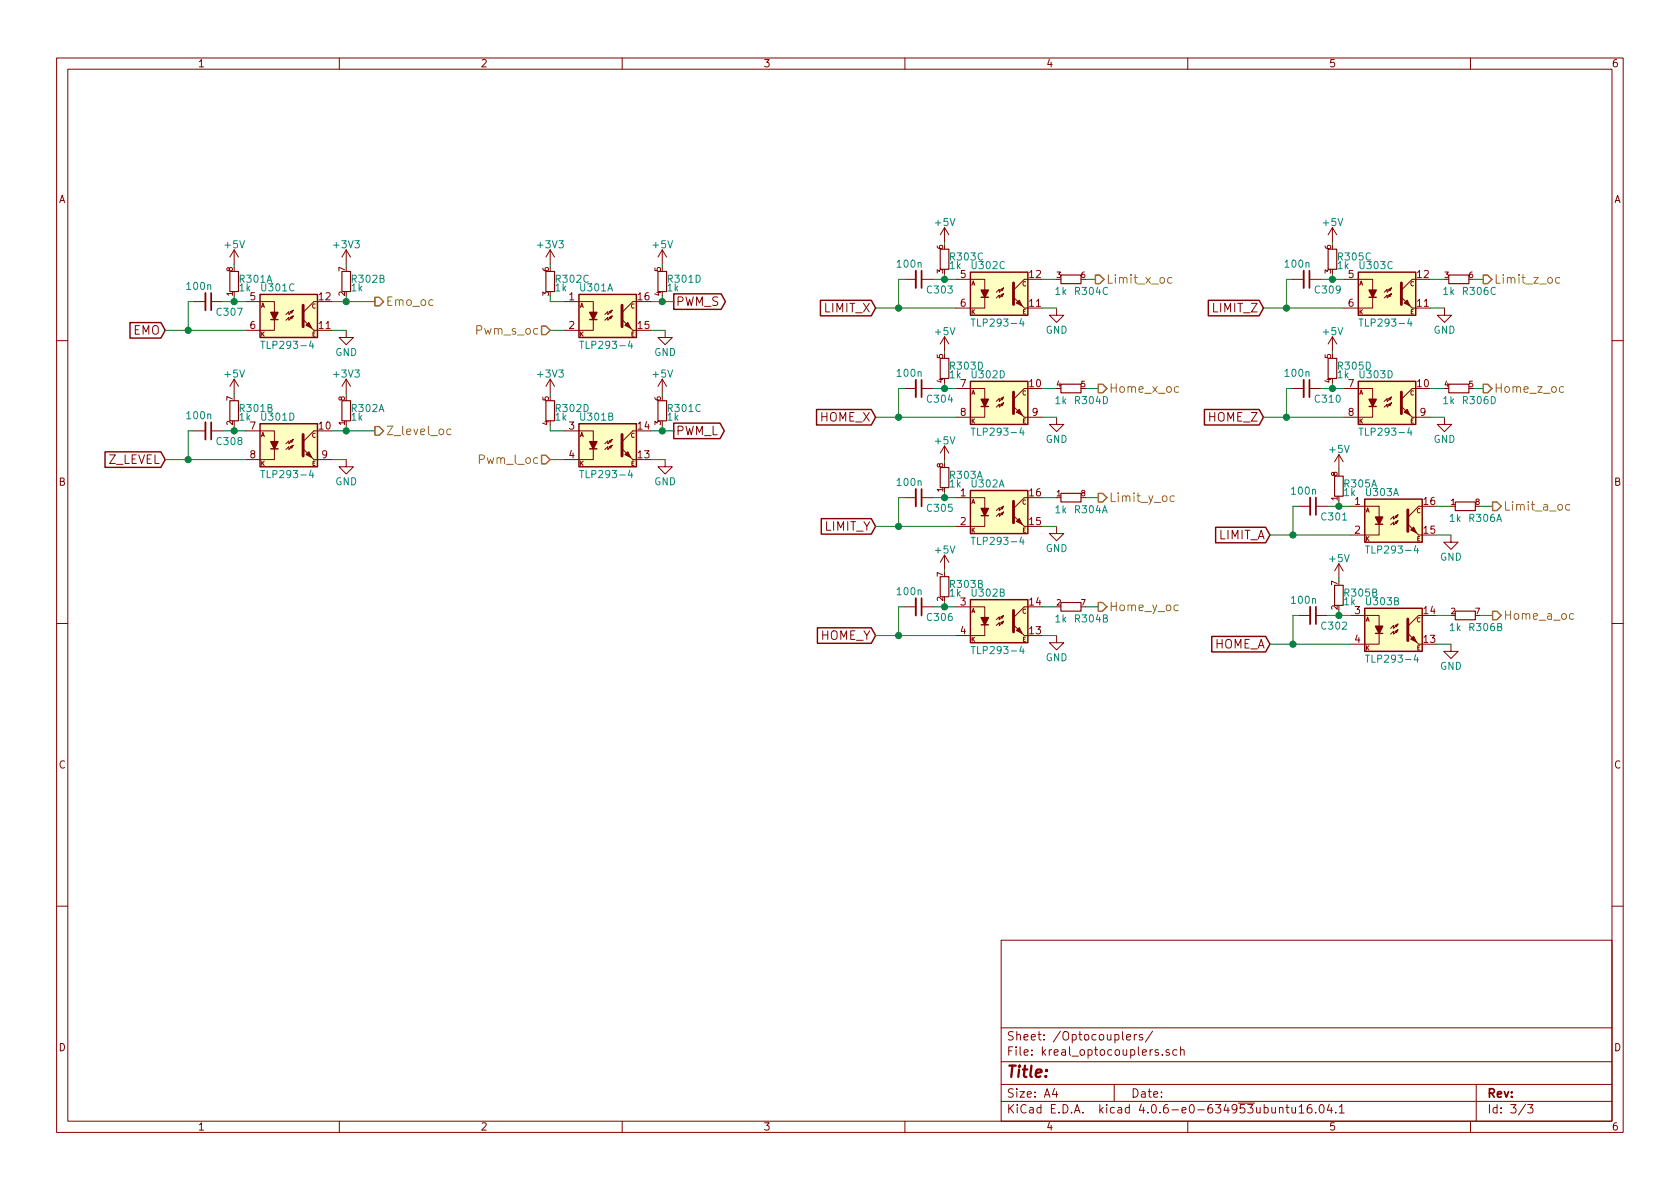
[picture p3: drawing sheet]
EESchema Schematic File Version 2
LIBS:KReal-rescue
LIBS:power
LIBS:device
LIBS:transistors
LIBS:conn
LIBS:linear
LIBS:regul
LIBS:74xx
LIBS:cmos4000
LIBS:adc-dac
LIBS:memory
LIBS:xilinx
LIBS:microcontrollers
LIBS:dsp
LIBS:microchip
LIBS:analog_switches
LIBS:motorola
LIBS:texas
LIBS:intel
LIBS:audio
LIBS:interface
LIBS:digital-audio
LIBS:philips
LIBS:display
LIBS:cypress
LIBS:siliconi
LIBS:opto
LIBS:atmel
LIBS:contrib
LIBS:valves
LIBS:cnc
LIBS:TiZed
LIBS:KReal-cache
EELAYER 25 0
EELAYER END
$Descr A4 11693 8268
encoding utf-8
Sheet 3 3
Title ""
Date ""
Rev ""
Comp ""
Comment1 ""
Comment2 ""
Comment3 ""
Comment4 ""
$EndDescr
Text GLabel 6095 2135 0    60   Input ~ 0
LIMIT_X
Text GLabel 6095 2895 0    60   Input ~ 0
HOME_X
Text GLabel 6095 3655 0    60   Input ~ 0
LIMIT_Y
Text GLabel 6095 4415 0    60   Input ~ 0
HOME_Y
Text GLabel 8795 2135 0    60   Input ~ 0
LIMIT_Z
Text GLabel 8795 2895 0    60   Input ~ 0
HOME_Z
Text GLabel 1150 2290 0    60   Input ~ 0
EMO
Text GLabel 1150 3190 0    60   Input ~ 0
Z_LEVEL
Text GLabel 4690 2090 2    60   Output ~ 0
PWM_S
Text GLabel 4690 2990 2    60   Output ~ 0
PWM_L
$Comp
L OPTO-TRANSISTOR-4 U302
U 3 1
P 6955 2035
F 0 "U302" H 6755 2235 50  0000 L CNN
F 1 "TLP293-4" H 6755 1835 50  0000 L CNN
F 2 "SMD_Packages:SO-16-N" H 6755 1835 50  0001 L CIN
F 3 "" H 6955 2035 50  0001 L CNN
	3    6955 2035
	1    0    0    -1  
$EndComp
$Comp
L OPTO-TRANSISTOR-4 U302
U 4 1
P 6955 2795
F 0 "U302" H 6755 2995 50  0000 L CNN
F 1 "TLP293-4" H 6755 2595 50  0000 L CNN
F 2 "SMD_Packages:SO-16-N" H 6755 2595 50  0001 L CIN
F 3 "" H 6955 2795 50  0001 L CNN
	4    6955 2795
	1    0    0    -1  
$EndComp
$Comp
L OPTO-TRANSISTOR-4 U302
U 1 1
P 6955 3555
F 0 "U302" H 6755 3755 50  0000 L CNN
F 1 "TLP293-4" H 6755 3355 50  0000 L CNN
F 2 "SMD_Packages:SO-16-N" H 6755 3355 50  0001 L CIN
F 3 "" H 6955 3555 50  0001 L CNN
	1    6955 3555
	1    0    0    -1  
$EndComp
$Comp
L OPTO-TRANSISTOR-4 U302
U 2 1
P 6955 4315
F 0 "U302" H 6755 4515 50  0000 L CNN
F 1 "TLP293-4" H 6755 4115 50  0000 L CNN
F 2 "SMD_Packages:SO-16-N" H 6755 4115 50  0001 L CIN
F 3 "" H 6955 4315 50  0001 L CNN
	2    6955 4315
	1    0    0    -1  
$EndComp
$Comp
L C_Small C303
U 1 1
P 6395 1935
F 0 "C303" V 6465 1985 50  0000 L CNN
F 1 "100n" V 6285 1775 50  0000 L CNN
F 2 "Capacitors_SMD:C_0603" H 6395 1935 50  0001 C CNN
F 3 "" H 6395 1935 50  0001 C CNN
	1    6395 1935
	0    1    1    0   
$EndComp
$Comp
L GND #PWR064
U 1 1
P 7355 2135
F 0 "#PWR064" H 7355 1885 50  0001 C CNN
F 1 "GND" H 7355 1985 50  0000 C CNN
F 2 "" H 7355 2135 50  0001 C CNN
F 3 "" H 7355 2135 50  0001 C CNN
	1    7355 2135
	1    0    0    -1  
$EndComp
Wire Wire Line
	7255 1935 7355 1935
Wire Wire Line
	7255 2135 7355 2135
Wire Wire Line
	6495 1935 6655 1935
Wire Wire Line
	6575 1895 6575 1935
Connection ~ 6575 1935
Wire Wire Line
	6095 2135 6655 2135
Wire Wire Line
	6295 1935 6255 1935
Wire Wire Line
	6255 1935 6255 2135
Connection ~ 6255 2135
$Comp
L +5V #PWR065
U 1 1
P 6575 1675
F 0 "#PWR065" H 6575 1525 50  0001 C CNN
F 1 "+5V" H 6575 1815 50  0000 C CNN
F 2 "" H 6575 1675 50  0001 C CNN
F 3 "" H 6575 1675 50  0001 C CNN
	1    6575 1675
	1    0    0    -1  
$EndComp
Wire Wire Line
	6575 1675 6575 1695
$Comp
L C_Small C304
U 1 1
P 6395 2695
F 0 "C304" V 6465 2745 50  0000 L CNN
F 1 "100n" V 6285 2535 50  0000 L CNN
F 2 "Capacitors_SMD:C_0603" H 6395 2695 50  0001 C CNN
F 3 "" H 6395 2695 50  0001 C CNN
	1    6395 2695
	0    1    1    0   
$EndComp
Wire Wire Line
	6495 2695 6655 2695
Wire Wire Line
	6575 2655 6575 2695
Connection ~ 6575 2695
Wire Wire Line
	6095 2895 6655 2895
Wire Wire Line
	6295 2695 6255 2695
Wire Wire Line
	6255 2695 6255 2895
Connection ~ 6255 2895
$Comp
L +5V #PWR066
U 1 1
P 6575 2435
F 0 "#PWR066" H 6575 2285 50  0001 C CNN
F 1 "+5V" H 6575 2575 50  0000 C CNN
F 2 "" H 6575 2435 50  0001 C CNN
F 3 "" H 6575 2435 50  0001 C CNN
	1    6575 2435
	1    0    0    -1  
$EndComp
Wire Wire Line
	6575 2435 6575 2455
$Comp
L GND #PWR067
U 1 1
P 7355 2895
F 0 "#PWR067" H 7355 2645 50  0001 C CNN
F 1 "GND" H 7355 2745 50  0000 C CNN
F 2 "" H 7355 2895 50  0001 C CNN
F 3 "" H 7355 2895 50  0001 C CNN
	1    7355 2895
	1    0    0    -1  
$EndComp
Wire Wire Line
	7255 2695 7355 2695
Wire Wire Line
	7255 2895 7355 2895
$Comp
L C_Small C305
U 1 1
P 6395 3455
F 0 "C305" V 6465 3505 50  0000 L CNN
F 1 "100n" V 6285 3295 50  0000 L CNN
F 2 "Capacitors_SMD:C_0603" H 6395 3455 50  0001 C CNN
F 3 "" H 6395 3455 50  0001 C CNN
	1    6395 3455
	0    1    1    0   
$EndComp
Wire Wire Line
	6495 3455 6655 3455
Wire Wire Line
	6575 3415 6575 3455
Connection ~ 6575 3455
Wire Wire Line
	6095 3655 6655 3655
Wire Wire Line
	6295 3455 6255 3455
Wire Wire Line
	6255 3455 6255 3655
Connection ~ 6255 3655
$Comp
L +5V #PWR068
U 1 1
P 6575 3195
F 0 "#PWR068" H 6575 3045 50  0001 C CNN
F 1 "+5V" H 6575 3335 50  0000 C CNN
F 2 "" H 6575 3195 50  0001 C CNN
F 3 "" H 6575 3195 50  0001 C CNN
	1    6575 3195
	1    0    0    -1  
$EndComp
Wire Wire Line
	6575 3195 6575 3215
$Comp
L GND #PWR069
U 1 1
P 7355 3655
F 0 "#PWR069" H 7355 3405 50  0001 C CNN
F 1 "GND" H 7355 3505 50  0000 C CNN
F 2 "" H 7355 3655 50  0001 C CNN
F 3 "" H 7355 3655 50  0001 C CNN
	1    7355 3655
	1    0    0    -1  
$EndComp
Wire Wire Line
	7255 3455 7355 3455
Wire Wire Line
	7255 3655 7355 3655
$Comp
L C_Small C306
U 1 1
P 6395 4215
F 0 "C306" V 6465 4265 50  0000 L CNN
F 1 "100n" V 6285 4055 50  0000 L CNN
F 2 "Capacitors_SMD:C_0603" H 6395 4215 50  0001 C CNN
F 3 "" H 6395 4215 50  0001 C CNN
	1    6395 4215
	0    1    1    0   
$EndComp
Wire Wire Line
	6495 4215 6655 4215
Wire Wire Line
	6575 4175 6575 4215
Connection ~ 6575 4215
Wire Wire Line
	6095 4415 6655 4415
Wire Wire Line
	6295 4215 6255 4215
Wire Wire Line
	6255 4215 6255 4415
Connection ~ 6255 4415
$Comp
L +5V #PWR070
U 1 1
P 6575 3955
F 0 "#PWR070" H 6575 3805 50  0001 C CNN
F 1 "+5V" H 6575 4095 50  0000 C CNN
F 2 "" H 6575 3955 50  0001 C CNN
F 3 "" H 6575 3955 50  0001 C CNN
	1    6575 3955
	1    0    0    -1  
$EndComp
Wire Wire Line
	6575 3955 6575 3975
$Comp
L GND #PWR071
U 1 1
P 7355 4415
F 0 "#PWR071" H 7355 4165 50  0001 C CNN
F 1 "GND" H 7355 4265 50  0000 C CNN
F 2 "" H 7355 4415 50  0001 C CNN
F 3 "" H 7355 4415 50  0001 C CNN
	1    7355 4415
	1    0    0    -1  
$EndComp
Wire Wire Line
	7255 4215 7355 4215
Wire Wire Line
	7255 4415 7355 4415
$Comp
L OPTO-TRANSISTOR-4 U303
U 3 1
P 9655 2035
F 0 "U303" H 9455 2235 50  0000 L CNN
F 1 "TLP293-4" H 9455 1835 50  0000 L CNN
F 2 "SMD_Packages:SO-16-N" H 9455 1835 50  0001 L CIN
F 3 "" H 9655 2035 50  0001 L CNN
	3    9655 2035
	1    0    0    -1  
$EndComp
$Comp
L OPTO-TRANSISTOR-4 U303
U 4 1
P 9655 2795
F 0 "U303" H 9455 2995 50  0000 L CNN
F 1 "TLP293-4" H 9455 2595 50  0000 L CNN
F 2 "SMD_Packages:SO-16-N" H 9455 2595 50  0001 L CIN
F 3 "" H 9655 2795 50  0001 L CNN
	4    9655 2795
	1    0    0    -1  
$EndComp
$Comp
L OPTO-TRANSISTOR-4 U301
U 3 1
P 2010 2190
F 0 "U301" H 1810 2390 50  0000 L CNN
F 1 "TLP293-4" H 1810 1990 50  0000 L CNN
F 2 "SMD_Packages:SO-16-N" H 1810 1990 50  0001 L CIN
F 3 "" H 2010 2190 50  0001 L CNN
	3    2010 2190
	1    0    0    -1  
$EndComp
$Comp
L OPTO-TRANSISTOR-4 U301
U 4 1
P 2010 3090
F 0 "U301" H 1810 3290 50  0000 L CNN
F 1 "TLP293-4" H 1810 2890 50  0000 L CNN
F 2 "SMD_Packages:SO-16-N" H 1810 2890 50  0001 L CIN
F 3 "" H 2010 3090 50  0001 L CNN
	4    2010 3090
	1    0    0    -1  
$EndComp
$Comp
L C_Small C309
U 1 1
P 9095 1935
F 0 "C309" V 9165 1985 50  0000 L CNN
F 1 "100n" V 8985 1775 50  0000 L CNN
F 2 "Capacitors_SMD:C_0603" H 9095 1935 50  0001 C CNN
F 3 "" H 9095 1935 50  0001 C CNN
	1    9095 1935
	0    1    1    0   
$EndComp
$Comp
L GND #PWR072
U 1 1
P 10055 2135
F 0 "#PWR072" H 10055 1885 50  0001 C CNN
F 1 "GND" H 10055 1985 50  0000 C CNN
F 2 "" H 10055 2135 50  0001 C CNN
F 3 "" H 10055 2135 50  0001 C CNN
	1    10055 2135
	1    0    0    -1  
$EndComp
Wire Wire Line
	9955 1935 10055 1935
Wire Wire Line
	9955 2135 10055 2135
Wire Wire Line
	9195 1935 9355 1935
Wire Wire Line
	9275 1895 9275 1935
Connection ~ 9275 1935
Wire Wire Line
	8795 2135 9355 2135
Wire Wire Line
	8995 1935 8955 1935
Wire Wire Line
	8955 1935 8955 2135
Connection ~ 8955 2135
$Comp
L +5V #PWR073
U 1 1
P 9275 1675
F 0 "#PWR073" H 9275 1525 50  0001 C CNN
F 1 "+5V" H 9275 1815 50  0000 C CNN
F 2 "" H 9275 1675 50  0001 C CNN
F 3 "" H 9275 1675 50  0001 C CNN
	1    9275 1675
	1    0    0    -1  
$EndComp
Wire Wire Line
	9275 1675 9275 1695
$Comp
L C_Small C310
U 1 1
P 9095 2695
F 0 "C310" V 9165 2745 50  0000 L CNN
F 1 "100n" V 8985 2535 50  0000 L CNN
F 2 "Capacitors_SMD:C_0603" H 9095 2695 50  0001 C CNN
F 3 "" H 9095 2695 50  0001 C CNN
	1    9095 2695
	0    1    1    0   
$EndComp
Wire Wire Line
	9195 2695 9355 2695
Wire Wire Line
	9275 2655 9275 2695
Connection ~ 9275 2695
Wire Wire Line
	8795 2895 9355 2895
Wire Wire Line
	8995 2695 8955 2695
Wire Wire Line
	8955 2695 8955 2895
Connection ~ 8955 2895
$Comp
L +5V #PWR074
U 1 1
P 9275 2435
F 0 "#PWR074" H 9275 2285 50  0001 C CNN
F 1 "+5V" H 9275 2575 50  0000 C CNN
F 2 "" H 9275 2435 50  0001 C CNN
F 3 "" H 9275 2435 50  0001 C CNN
	1    9275 2435
	1    0    0    -1  
$EndComp
Wire Wire Line
	9275 2435 9275 2455
$Comp
L GND #PWR075
U 1 1
P 10055 2895
F 0 "#PWR075" H 10055 2645 50  0001 C CNN
F 1 "GND" H 10055 2745 50  0000 C CNN
F 2 "" H 10055 2895 50  0001 C CNN
F 3 "" H 10055 2895 50  0001 C CNN
	1    10055 2895
	1    0    0    -1  
$EndComp
Wire Wire Line
	9955 2695 10055 2695
Wire Wire Line
	9955 2895 10055 2895
$Comp
L C_Small C307
U 1 1
P 1450 2090
F 0 "C307" V 1520 2140 50  0000 L CNN
F 1 "100n" V 1340 1930 50  0000 L CNN
F 2 "Capacitors_SMD:C_0603" H 1450 2090 50  0001 C CNN
F 3 "" H 1450 2090 50  0001 C CNN
	1    1450 2090
	0    1    1    0   
$EndComp
Wire Wire Line
	1550 2090 1710 2090
Wire Wire Line
	1630 2050 1630 2090
Connection ~ 1630 2090
Wire Wire Line
	1150 2290 1710 2290
Wire Wire Line
	1350 2090 1310 2090
Wire Wire Line
	1310 2090 1310 2290
Connection ~ 1310 2290
$Comp
L +5V #PWR076
U 1 1
P 1630 1830
F 0 "#PWR076" H 1630 1680 50  0001 C CNN
F 1 "+5V" H 1630 1970 50  0000 C CNN
F 2 "" H 1630 1830 50  0001 C CNN
F 3 "" H 1630 1830 50  0001 C CNN
	1    1630 1830
	1    0    0    -1  
$EndComp
Wire Wire Line
	1630 1830 1630 1850
$Comp
L GND #PWR077
U 1 1
P 2410 2290
F 0 "#PWR077" H 2410 2040 50  0001 C CNN
F 1 "GND" H 2410 2140 50  0000 C CNN
F 2 "" H 2410 2290 50  0001 C CNN
F 3 "" H 2410 2290 50  0001 C CNN
	1    2410 2290
	1    0    0    -1  
$EndComp
Wire Wire Line
	2310 2090 2610 2090
Wire Wire Line
	2310 2290 2410 2290
$Comp
L C_Small C308
U 1 1
P 1450 2990
F 0 "C308" V 1520 3040 50  0000 L CNN
F 1 "100n" V 1340 2830 50  0000 L CNN
F 2 "Capacitors_SMD:C_0603" H 1450 2990 50  0001 C CNN
F 3 "" H 1450 2990 50  0001 C CNN
	1    1450 2990
	0    1    1    0   
$EndComp
Wire Wire Line
	1550 2990 1710 2990
Wire Wire Line
	1630 2950 1630 2990
Connection ~ 1630 2990
Wire Wire Line
	1150 3190 1710 3190
Wire Wire Line
	1350 2990 1310 2990
Wire Wire Line
	1310 2990 1310 3190
Connection ~ 1310 3190
$Comp
L +5V #PWR078
U 1 1
P 1630 2730
F 0 "#PWR078" H 1630 2580 50  0001 C CNN
F 1 "+5V" H 1630 2870 50  0000 C CNN
F 2 "" H 1630 2730 50  0001 C CNN
F 3 "" H 1630 2730 50  0001 C CNN
	1    1630 2730
	1    0    0    -1  
$EndComp
Wire Wire Line
	1630 2730 1630 2750
$Comp
L GND #PWR079
U 1 1
P 2410 3190
F 0 "#PWR079" H 2410 2940 50  0001 C CNN
F 1 "GND" H 2410 3040 50  0000 C CNN
F 2 "" H 2410 3190 50  0001 C CNN
F 3 "" H 2410 3190 50  0001 C CNN
	1    2410 3190
	1    0    0    -1  
$EndComp
Wire Wire Line
	2310 2990 2610 2990
Wire Wire Line
	2310 3190 2410 3190
Wire Wire Line
	7555 1935 7625 1935
Wire Wire Line
	7555 2695 7645 2695
Wire Wire Line
	7555 3455 7645 3455
Wire Wire Line
	7555 4215 7645 4215
Wire Wire Line
	10255 1935 10325 1935
Wire Wire Line
	10255 2695 10325 2695
Wire Wire Line
	3830 2050 3830 2090
Wire Wire Line
	3830 2090 3930 2090
$Comp
L +3V3 #PWR080
U 1 1
P 3830 1830
F 0 "#PWR080" H 3830 1680 50  0001 C CNN
F 1 "+3V3" H 3830 1970 50  0000 C CNN
F 2 "" H 3830 1830 50  0001 C CNN
F 3 "" H 3830 1830 50  0001 C CNN
	1    3830 1830
	1    0    0    -1  
$EndComp
Wire Wire Line
	3830 1830 3830 1850
Wire Wire Line
	3830 2950 3830 2990
Wire Wire Line
	3830 2990 3930 2990
$Comp
L +3V3 #PWR081
U 1 1
P 3830 2730
F 0 "#PWR081" H 3830 2580 50  0001 C CNN
F 1 "+3V3" H 3830 2870 50  0000 C CNN
F 2 "" H 3830 2730 50  0001 C CNN
F 3 "" H 3830 2730 50  0001 C CNN
	1    3830 2730
	1    0    0    -1  
$EndComp
Wire Wire Line
	3830 2730 3830 2750
$Comp
L GND #PWR082
U 1 1
P 4630 2290
F 0 "#PWR082" H 4630 2040 50  0001 C CNN
F 1 "GND" H 4630 2140 50  0000 C CNN
F 2 "" H 4630 2290 50  0001 C CNN
F 3 "" H 4630 2290 50  0001 C CNN
	1    4630 2290
	1    0    0    -1  
$EndComp
$Comp
L GND #PWR083
U 1 1
P 4630 3190
F 0 "#PWR083" H 4630 2940 50  0001 C CNN
F 1 "GND" H 4630 3040 50  0000 C CNN
F 2 "" H 4630 3190 50  0001 C CNN
F 3 "" H 4630 3190 50  0001 C CNN
	1    4630 3190
	1    0    0    -1  
$EndComp
Wire Wire Line
	4530 2290 4630 2290
Wire Wire Line
	4530 3190 4630 3190
Wire Wire Line
	3830 3190 3930 3190
Wire Wire Line
	3830 2290 3930 2290
$Comp
L +5V #PWR084
U 1 1
P 4610 2730
F 0 "#PWR084" H 4610 2580 50  0001 C CNN
F 1 "+5V" H 4610 2870 50  0000 C CNN
F 2 "" H 4610 2730 50  0001 C CNN
F 3 "" H 4610 2730 50  0001 C CNN
	1    4610 2730
	1    0    0    -1  
$EndComp
Wire Wire Line
	4610 2730 4610 2750
Wire Wire Line
	4530 2990 4690 2990
Wire Wire Line
	4610 2950 4610 2990
Connection ~ 4610 2990
$Comp
L +5V #PWR085
U 1 1
P 4610 1830
F 0 "#PWR085" H 4610 1680 50  0001 C CNN
F 1 "+5V" H 4610 1970 50  0000 C CNN
F 2 "" H 4610 1830 50  0001 C CNN
F 3 "" H 4610 1830 50  0001 C CNN
	1    4610 1830
	1    0    0    -1  
$EndComp
Wire Wire Line
	4610 1830 4610 1850
Wire Wire Line
	4530 2090 4690 2090
Wire Wire Line
	4610 2050 4610 2090
Connection ~ 4610 2090
$Comp
L +3V3 #PWR086
U 1 1
P 2410 2730
F 0 "#PWR086" H 2410 2580 50  0001 C CNN
F 1 "+3V3" H 2410 2870 50  0000 C CNN
F 2 "" H 2410 2730 50  0001 C CNN
F 3 "" H 2410 2730 50  0001 C CNN
	1    2410 2730
	1    0    0    -1  
$EndComp
Wire Wire Line
	2410 2050 2410 2090
Connection ~ 2410 2090
Wire Wire Line
	2410 2950 2410 2990
Connection ~ 2410 2990
Wire Wire Line
	2410 2730 2410 2750
$Comp
L +3V3 #PWR087
U 1 1
P 2410 1830
F 0 "#PWR087" H 2410 1680 50  0001 C CNN
F 1 "+3V3" H 2410 1970 50  0000 C CNN
F 2 "" H 2410 1830 50  0001 C CNN
F 3 "" H 2410 1830 50  0001 C CNN
	1    2410 1830
	1    0    0    -1  
$EndComp
Wire Wire Line
	2410 1830 2410 1850
Text HLabel 2610 2090 2    60   Output ~ 0
Emo_oc
Text HLabel 2610 2990 2    60   Output ~ 0
Z_level_oc
Text HLabel 10325 1935 2    60   Output ~ 0
Limit_z_oc
Text HLabel 10325 2695 2    60   Output ~ 0
Home_z_oc
Text HLabel 7625 1935 2    60   Output ~ 0
Limit_x_oc
Text HLabel 7645 2695 2    60   Output ~ 0
Home_x_oc
Text HLabel 7645 3455 2    60   Output ~ 0
Limit_y_oc
Text HLabel 7645 4215 2    60   Output ~ 0
Home_y_oc
Text HLabel 3830 2290 0    60   Input ~ 0
Pwm_s_oc
Text HLabel 3830 3190 0    60   Input ~ 0
Pwm_l_oc
$Comp
L OPTO-TRANSISTOR-4 U301
U 1 1
P 4230 2190
F 0 "U301" H 4030 2390 50  0000 L CNN
F 1 "TLP293-4" H 4030 1990 50  0000 L CNN
F 2 "SMD_Packages:SO-16-N" H 4030 1990 50  0001 L CIN
F 3 "" H 4230 2190 50  0001 L CNN
	1    4230 2190
	1    0    0    -1  
$EndComp
$Comp
L OPTO-TRANSISTOR-4 U301
U 2 1
P 4230 3090
F 0 "U301" H 4030 3290 50  0000 L CNN
F 1 "TLP293-4" H 4030 2890 50  0000 L CNN
F 2 "SMD_Packages:SO-16-N" H 4030 2890 50  0001 L CIN
F 3 "" H 4230 3090 50  0001 L CNN
	2    4230 3090
	1    0    0    -1  
$EndComp
$Comp
L OPTO-TRANSISTOR-4 U303
U 1 1
P 9700 3615
F 0 "U303" H 9500 3815 50  0000 L CNN
F 1 "TLP293-4" H 9500 3415 50  0000 L CNN
F 2 "SMD_Packages:SO-16-N" H 9500 3415 50  0001 L CIN
F 3 "" H 9700 3615 50  0001 L CNN
	1    9700 3615
	1    0    0    -1  
$EndComp
$Comp
L OPTO-TRANSISTOR-4 U303
U 2 1
P 9700 4375
F 0 "U303" H 9500 4575 50  0000 L CNN
F 1 "TLP293-4" H 9500 4175 50  0000 L CNN
F 2 "SMD_Packages:SO-16-N" H 9500 4175 50  0001 L CIN
F 3 "" H 9700 4375 50  0001 L CNN
	2    9700 4375
	1    0    0    -1  
$EndComp
Text GLabel 8840 3715 0    60   Input ~ 0
LIMIT_A
Text GLabel 8840 4475 0    60   Input ~ 0
HOME_A
$Comp
L C_Small C301
U 1 1
P 9140 3515
F 0 "C301" V 9210 3565 50  0000 L CNN
F 1 "100n" V 9030 3355 50  0000 L CNN
F 2 "Capacitors_SMD:C_0603" H 9140 3515 50  0001 C CNN
F 3 "" H 9140 3515 50  0001 C CNN
	1    9140 3515
	0    1    1    0   
$EndComp
Wire Wire Line
	9240 3515 9400 3515
Wire Wire Line
	9320 3475 9320 3515
Connection ~ 9320 3515
Wire Wire Line
	8840 3715 9400 3715
Wire Wire Line
	9040 3515 9000 3515
Wire Wire Line
	9000 3515 9000 3715
Connection ~ 9000 3715
$Comp
L +5V #PWR088
U 1 1
P 9320 3255
F 0 "#PWR088" H 9320 3105 50  0001 C CNN
F 1 "+5V" H 9320 3395 50  0000 C CNN
F 2 "" H 9320 3255 50  0001 C CNN
F 3 "" H 9320 3255 50  0001 C CNN
	1    9320 3255
	1    0    0    -1  
$EndComp
Wire Wire Line
	9320 3255 9320 3275
$Comp
L C_Small C302
U 1 1
P 9140 4275
F 0 "C302" V 9210 4325 50  0000 L CNN
F 1 "100n" V 9030 4115 50  0000 L CNN
F 2 "Capacitors_SMD:C_0603" H 9140 4275 50  0001 C CNN
F 3 "" H 9140 4275 50  0001 C CNN
	1    9140 4275
	0    1    1    0   
$EndComp
Wire Wire Line
	9240 4275 9400 4275
Wire Wire Line
	9320 4235 9320 4275
Connection ~ 9320 4275
Wire Wire Line
	8840 4475 9400 4475
Wire Wire Line
	9040 4275 9000 4275
Wire Wire Line
	9000 4275 9000 4475
Connection ~ 9000 4475
$Comp
L +5V #PWR089
U 1 1
P 9320 4015
F 0 "#PWR089" H 9320 3865 50  0001 C CNN
F 1 "+5V" H 9320 4155 50  0000 C CNN
F 2 "" H 9320 4015 50  0001 C CNN
F 3 "" H 9320 4015 50  0001 C CNN
	1    9320 4015
	1    0    0    -1  
$EndComp
Wire Wire Line
	9320 4015 9320 4035
$Comp
L GND #PWR090
U 1 1
P 10100 3715
F 0 "#PWR090" H 10100 3465 50  0001 C CNN
F 1 "GND" H 10100 3565 50  0000 C CNN
F 2 "" H 10100 3715 50  0001 C CNN
F 3 "" H 10100 3715 50  0001 C CNN
	1    10100 3715
	1    0    0    -1  
$EndComp
Wire Wire Line
	10000 3515 10100 3515
Wire Wire Line
	10000 3715 10100 3715
$Comp
L GND #PWR091
U 1 1
P 10100 4475
F 0 "#PWR091" H 10100 4225 50  0001 C CNN
F 1 "GND" H 10100 4325 50  0000 C CNN
F 2 "" H 10100 4475 50  0001 C CNN
F 3 "" H 10100 4475 50  0001 C CNN
	1    10100 4475
	1    0    0    -1  
$EndComp
Wire Wire Line
	10000 4275 10100 4275
Wire Wire Line
	10000 4475 10100 4475
Wire Wire Line
	10300 3515 10390 3515
Wire Wire Line
	10300 4275 10390 4275
Text HLabel 10390 3515 2    60   Output ~ 0
Limit_a_oc
Text HLabel 10390 4275 2    60   Output ~ 0
Home_a_oc
$Comp
L R_4_Array_Iso R302
U 2 1
P 2410 1950
F 0 "R302" H 2440 1970 50  0000 L CNN
F 1 "1k" H 2440 1910 50  0000 L CNN
F 2 "Resistors_SMD:R_Array_Concave_4x0603" H 2410 1950 50  0001 C CNN
F 3 "" H 2410 1950 50  0001 C CNN
	2    2410 1950
	1    0    0    -1  
$EndComp
$Comp
L R_4_Array_Iso R302
U 3 1
P 3830 1950
F 0 "R302" H 3860 1970 50  0000 L CNN
F 1 "1k" H 3860 1910 50  0000 L CNN
F 2 "Resistors_SMD:R_Array_Concave_4x0603" H 3830 1950 50  0001 C CNN
F 3 "" H 3830 1950 50  0001 C CNN
	3    3830 1950
	1    0    0    -1  
$EndComp
$Comp
L R_4_Array_Iso R302
U 1 1
P 2410 2850
F 0 "R302" H 2440 2870 50  0000 L CNN
F 1 "1k" H 2440 2810 50  0000 L CNN
F 2 "Resistors_SMD:R_Array_Concave_4x0603" H 2410 2850 50  0001 C CNN
F 3 "" H 2410 2850 50  0001 C CNN
	1    2410 2850
	1    0    0    -1  
$EndComp
$Comp
L R_4_Array_Iso R302
U 4 1
P 3830 2850
F 0 "R302" H 3860 2870 50  0000 L CNN
F 1 "1k" H 3860 2810 50  0000 L CNN
F 2 "Resistors_SMD:R_Array_Concave_4x0603" H 3830 2850 50  0001 C CNN
F 3 "" H 3830 2850 50  0001 C CNN
	4    3830 2850
	1    0    0    -1  
$EndComp
$Comp
L R_4_Array_Iso R301
U 4 1
P 4610 1950
F 0 "R301" H 4640 1970 50  0000 L CNN
F 1 "1k" H 4640 1910 50  0000 L CNN
F 2 "Resistors_SMD:R_Array_Concave_4x0603" H 4610 1950 50  0001 C CNN
F 3 "" H 4610 1950 50  0001 C CNN
	4    4610 1950
	1    0    0    -1  
$EndComp
$Comp
L R_4_Array_Iso R301
U 3 1
P 4610 2850
F 0 "R301" H 4640 2870 50  0000 L CNN
F 1 "1k" H 4640 2810 50  0000 L CNN
F 2 "Resistors_SMD:R_Array_Concave_4x0603" H 4610 2850 50  0001 C CNN
F 3 "" H 4610 2850 50  0001 C CNN
	3    4610 2850
	1    0    0    -1  
$EndComp
$Comp
L R_4_Array_Iso R301
U 1 1
P 1630 1950
F 0 "R301" H 1660 1970 50  0000 L CNN
F 1 "1k" H 1660 1910 50  0000 L CNN
F 2 "Resistors_SMD:R_Array_Concave_4x0603" H 1630 1950 50  0001 C CNN
F 3 "" H 1630 1950 50  0001 C CNN
	1    1630 1950
	1    0    0    -1  
$EndComp
$Comp
L R_4_Array_Iso R301
U 2 1
P 1630 2850
F 0 "R301" H 1660 2870 50  0000 L CNN
F 1 "1k" H 1660 2810 50  0000 L CNN
F 2 "Resistors_SMD:R_Array_Concave_4x0603" H 1630 2850 50  0001 C CNN
F 3 "" H 1630 2850 50  0001 C CNN
	2    1630 2850
	1    0    0    -1  
$EndComp
$Comp
L R_4_Array_Iso R303
U 3 1
P 6575 1795
F 0 "R303" H 6605 1815 50  0000 L CNN
F 1 "1k" H 6605 1755 50  0000 L CNN
F 2 "Resistors_SMD:R_Array_Concave_4x0603" H 6575 1795 50  0001 C CNN
F 3 "" H 6575 1795 50  0001 C CNN
	3    6575 1795
	1    0    0    -1  
$EndComp
$Comp
L R_4_Array_Iso R303
U 4 1
P 6575 2555
F 0 "R303" H 6605 2575 50  0000 L CNN
F 1 "1k" H 6605 2515 50  0000 L CNN
F 2 "Resistors_SMD:R_Array_Concave_4x0603" H 6575 2555 50  0001 C CNN
F 3 "" H 6575 2555 50  0001 C CNN
	4    6575 2555
	1    0    0    -1  
$EndComp
$Comp
L R_4_Array_Iso R303
U 1 1
P 6575 3315
F 0 "R303" H 6605 3335 50  0000 L CNN
F 1 "1k" H 6605 3275 50  0000 L CNN
F 2 "Resistors_SMD:R_Array_Concave_4x0603" H 6575 3315 50  0001 C CNN
F 3 "" H 6575 3315 50  0001 C CNN
	1    6575 3315
	1    0    0    -1  
$EndComp
$Comp
L R_4_Array_Iso R303
U 2 1
P 6575 4075
F 0 "R303" H 6605 4095 50  0000 L CNN
F 1 "1k" H 6605 4035 50  0000 L CNN
F 2 "Resistors_SMD:R_Array_Concave_4x0603" H 6575 4075 50  0001 C CNN
F 3 "" H 6575 4075 50  0001 C CNN
	2    6575 4075
	1    0    0    -1  
$EndComp
$Comp
L R_4_Array_Iso R305
U 3 1
P 9275 1795
F 0 "R305" H 9305 1815 50  0000 L CNN
F 1 "1k" H 9305 1755 50  0000 L CNN
F 2 "Resistors_SMD:R_Array_Concave_4x0603" H 9275 1795 50  0001 C CNN
F 3 "" H 9275 1795 50  0001 C CNN
	3    9275 1795
	1    0    0    -1  
$EndComp
$Comp
L R_4_Array_Iso R305
U 4 1
P 9275 2555
F 0 "R305" H 9305 2575 50  0000 L CNN
F 1 "1k" H 9305 2515 50  0000 L CNN
F 2 "Resistors_SMD:R_Array_Concave_4x0603" H 9275 2555 50  0001 C CNN
F 3 "" H 9275 2555 50  0001 C CNN
	4    9275 2555
	1    0    0    -1  
$EndComp
$Comp
L R_4_Array_Iso R305
U 1 1
P 9320 3375
F 0 "R305" H 9350 3395 50  0000 L CNN
F 1 "1k" H 9350 3335 50  0000 L CNN
F 2 "Resistors_SMD:R_Array_Concave_4x0603" H 9320 3375 50  0001 C CNN
F 3 "" H 9320 3375 50  0001 C CNN
	1    9320 3375
	1    0    0    -1  
$EndComp
$Comp
L R_4_Array_Iso R305
U 2 1
P 9320 4135
F 0 "R305" H 9350 4155 50  0000 L CNN
F 1 "1k" H 9350 4095 50  0000 L CNN
F 2 "Resistors_SMD:R_Array_Concave_4x0603" H 9320 4135 50  0001 C CNN
F 3 "" H 9320 4135 50  0001 C CNN
	2    9320 4135
	1    0    0    -1  
$EndComp
$Comp
L R_4_Array_Iso R304
U 3 1
P 7455 1935
F 0 "R304" V 7535 1955 50  0000 L CNN
F 1 "1k" V 7535 1820 50  0000 L CNN
F 2 "Resistors_SMD:R_Array_Concave_4x0603" H 7455 1935 50  0001 C CNN
F 3 "" H 7455 1935 50  0001 C CNN
	3    7455 1935
	0    1    1    0   
$EndComp
$Comp
L R_4_Array_Iso R304
U 4 1
P 7455 2695
F 0 "R304" V 7535 2715 50  0000 L CNN
F 1 "1k" V 7535 2580 50  0000 L CNN
F 2 "Resistors_SMD:R_Array_Concave_4x0603" H 7455 2695 50  0001 C CNN
F 3 "" H 7455 2695 50  0001 C CNN
	4    7455 2695
	0    1    1    0   
$EndComp
$Comp
L R_4_Array_Iso R304
U 1 1
P 7455 3455
F 0 "R304" V 7535 3475 50  0000 L CNN
F 1 "1k" V 7535 3340 50  0000 L CNN
F 2 "Resistors_SMD:R_Array_Concave_4x0603" H 7455 3455 50  0001 C CNN
F 3 "" H 7455 3455 50  0001 C CNN
	1    7455 3455
	0    1    1    0   
$EndComp
$Comp
L R_4_Array_Iso R304
U 2 1
P 7455 4215
F 0 "R304" V 7535 4235 50  0000 L CNN
F 1 "1k" V 7535 4100 50  0000 L CNN
F 2 "Resistors_SMD:R_Array_Concave_4x0603" H 7455 4215 50  0001 C CNN
F 3 "" H 7455 4215 50  0001 C CNN
	2    7455 4215
	0    1    1    0   
$EndComp
$Comp
L R_4_Array_Iso R306
U 3 1
P 10155 1935
F 0 "R306" V 10235 1955 50  0000 L CNN
F 1 "1k" V 10235 1820 50  0000 L CNN
F 2 "Resistors_SMD:R_Array_Concave_4x0603" H 10155 1935 50  0001 C CNN
F 3 "" H 10155 1935 50  0001 C CNN
	3    10155 1935
	0    1    1    0   
$EndComp
$Comp
L R_4_Array_Iso R306
U 4 1
P 10155 2695
F 0 "R306" V 10235 2715 50  0000 L CNN
F 1 "1k" V 10235 2580 50  0000 L CNN
F 2 "Resistors_SMD:R_Array_Concave_4x0603" H 10155 2695 50  0001 C CNN
F 3 "" H 10155 2695 50  0001 C CNN
	4    10155 2695
	0    1    1    0   
$EndComp
$Comp
L R_4_Array_Iso R306
U 1 1
P 10200 3515
F 0 "R306" V 10280 3535 50  0000 L CNN
F 1 "1k" V 10280 3400 50  0000 L CNN
F 2 "Resistors_SMD:R_Array_Concave_4x0603" H 10200 3515 50  0001 C CNN
F 3 "" H 10200 3515 50  0001 C CNN
	1    10200 3515
	0    1    1    0   
$EndComp
$Comp
L R_4_Array_Iso R306
U 2 1
P 10200 4275
F 0 "R306" V 10280 4295 50  0000 L CNN
F 1 "1k" V 10280 4160 50  0000 L CNN
F 2 "Resistors_SMD:R_Array_Concave_4x0603" H 10200 4275 50  0001 C CNN
F 3 "" H 10200 4275 50  0001 C CNN
	2    10200 4275
	0    1    1    0   
$EndComp
$EndSCHEMATC
